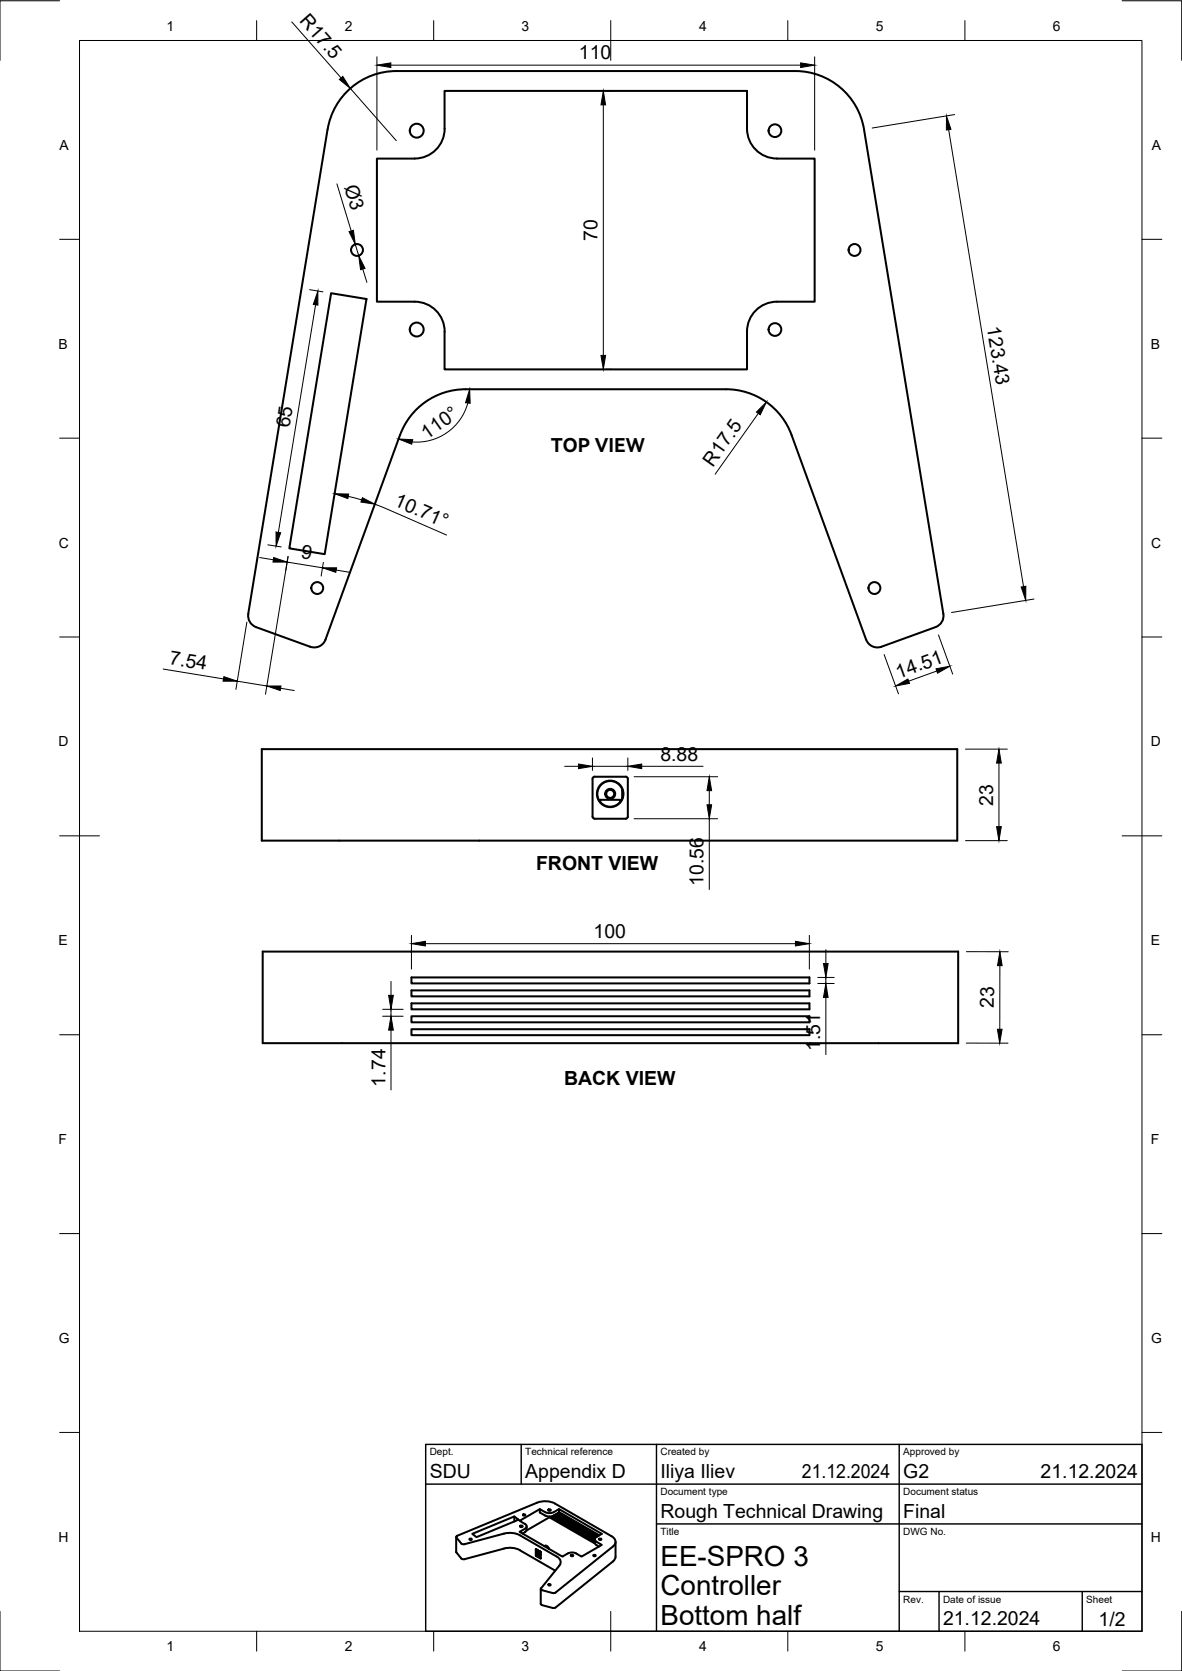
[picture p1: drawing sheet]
<svg xmlns="http://www.w3.org/2000/svg" width="297mm" height="420mm" viewBox="0 0 297 420" stroke-linecap="round" stroke-linejoin="round" font-family="sans-serif">
<!-- layer: Visible -->
<g fill="none" stroke="#000" stroke-width=".51">
<path d="M82.3 32.5l-19.9 121.9a2.99 2.99 0 0 0 1.9 3.3M82.3 32.5a17.5 17.5 0 0 1 17.3-14.6h100.3a17.5 17.5 0 0 1 17.2 14.6l20 121.9a2.98 2.98 0 0 1-2 3.3M104.2 39.9h-9.5v36h9.5a7.5 7.5 0 0 1 7.5 7.5M111.7 32.4v-9.5h76v9.5a7.5 7.5 0 0 0 7.5 7.5M111.7 32.4a7.5 7.5 0 0 1-7.5 7.5M195.2 39.9h9.5v36h-9.5M83.2 73.7l8.9 1.5-10.5 64.1-8.9-1.4zM195.2 75.9a7.5 7.5 0 0 0-7.5 7.5v9.5h-76v-9.5M64.3 157.7l13.7 4.9a2.99 2.99 0 0 0 3.8-1.8l18.7-51.4a17.5 17.5 0 0 1 16.5-11.5h65.5a17.5 17.5 0 0 1 16.4 11.5l18.8 51.4M235.1 157.7l-13.6 4.9M217.7 160.8a2.99 2.99 0 0 0 3.8 1.8M65.8 188.4h174.8v23h-174.8z"/>
<path d="M149.4 195.3h7.8M149.4 195.3l-.4 .2-.1 .3v9.5l.3 .5h.2M156.4 198.5v2.2M157.3 195.3l.2 .1 .3 .4v9.5l-.3 .5h-.2M149.4 205.9h7.8M150.8 201.7v-.6h5v.6M155.8 201.4h.2M66 239.3h174.8v23h-174.8zM103.4 258.8h100v1.5h-100zM103.4 245.8h100v1.5h-100zM103.4 249h100v1.5h-100zM103.4 255.5h100v1.5h-100z"/>
<path d="M103.4 252.3h100v1.5h-100zM135.7 379.5v.8l1.3 .8M137.8 379.6l.4-.1 .2 .2-.4 .2-.3-.2zM140.5 379.5v.8l-1.4 .8M114.6 386.5l.1 3.8 1.2 1.6M115.9 388.1l.8 .2 10.6-2.8h1.8l1.5 .5 9.3 5.4M115.9 388.1l-1.2-1.5 .2-.4 20.1-8.4 1.9-.3 1.4 .1 1.2 .5 14.1 8.1a1.46 1.46 0 0 1 1.1 1.2 1.46 1.46 0 0 1-.7 1.5l-14.4 11.5-.7 .1M118.1 386.9l.5 .1-.4 .2-.2-.2zM118.7 385.7l10.5-4.4 1.1 .8-10.6 4.4zM126.7 389.4l-10 2.6-.8-.1M126.7 389.4l1.8-.2 1.7 .3 9.3 5.4M129.2 381.3v1.3"/>
<path d="M130.8 383.6h.3l.3 .2-.5 .2-.2-.2zM131.5 380.8l.5 .1-.4 .2-.2-.2zM131.9 384.4l-1.3 .8 10.7 6.2a3.4 3.4 0 0 1 3.1-1l1.7 1 5.1-2.9-1.3-.8M131.9 384.4l.4-.5-.1-.5-1.6-1 5.1-2.9a3.5 3.5 0 0 0 3 .9l1.8-.9 10.7 6.2-1.3 .7M132.4 383.8v.8a1.31 1.31 0 0 1-1.1 1M134.6 389.6l.1 1.6 1.1 .7M134.6 389.5l1.3 .7-.1 1.7M134.9 389.6v1.4l1 .6M135.3 389.8a.67 .67 0 0 0-.1 .8 .67 .67 0 0 0 .7 .3l-.4-.1-.3-.4M135.3 390.6h.1M135.5 390l.1 .2M135.6 390.2l-.4 .2"/>
<path d="M135.6 390.2l-.3 .4M135.7 390.1v.2l.2 .1M135.8 390.1l.1 .3M135.9 399.5v3.8l.3 .3M136.2 399.8l2.7 .8M136.9 388.7l-.1 .1M136.9 388.7l.4 .1 .4 .5M137 381.1l1.3 .2 .8-.2M137 388.7h.1M137 388.7l.5 .1 .4 .5M137.8 389.4h.1M137.9 398.4l.5 .1-.4 .2-.2-.2z"/>
<path d="M137.9 389.3v.1M137.9 389.4h.1M138.1 381.3v.2l-5.8 3.3M138.1 381.5l11.4 6.6M138.8 381.6l10.7 6.2M139 381.2l10.5 6M139.1 381.6h-.3v-.3l10.7 6.2M139.2 381l10.3 6M139.4 380.9l10.1 5.8M139.7 380.8l10 5.8M139.9 391.3a1.46 1.46 0 0 1 .7 2.3M139.9 380.6l10 5.8"/>
<path d="M140.1 380.5l10 5.8M140.4 380.4l10 5.8M140.5 380.2l10.1 5.8M140.6 393.7l-4.7 5.7v.1l.3 .3M143.5 391l.6 .1-.4 .2-.3-.2zM149.2 391l.5 .1-.4 .2-.2-.2zM149.5 387.1v.8a1.38 1.38 0 0 0 1 1M149.9 386.4l-.4 .5 .1 .5 .3 .2M150.6 386.9l.6 .1-.5 .2-.2-.2zM154.7 391.4l-.2 .6-.5 .6-14.4 11.6M154.7 387.7v3.7M136.2 403.6l2.7 .7"/>
<path d="M139.6 404.2l-.7 .1"/>
<circle cx="104.7" cy="32.9" r="1.75"/>
<circle cx="194.7" cy="32.9" r="1.6"/>
<circle cx="89.7" cy="62.9" r="1.49"/>
<circle cx="214.7" cy="62.9" r="1.49"/>
<circle cx="104.7" cy="82.9" r="1.75"/>
<circle cx="194.7" cy="82.9" r="1.6"/>
<circle cx="79.7" cy="147.9" r="1.49"/>
<circle cx="219.7" cy="147.9" r="1.49"/>
<circle cx="153.3" cy="199.6" r="3.2"/>
<circle cx="153.3" cy="199.6" r="1.01"/>
<circle cx="153.3" cy="199.6" r="1.26"/>
<circle cx="153.3" cy="199.6" r="3.3"/>
</g>
<!-- layer: BORDER -->
<g fill="none" stroke="#000" stroke-width=".25">
<path d="M15 .2h-15v15M20 10.2h267v400h-267zM64.5 5.2v5M109 5.2v5M153.5 5.2v10M198 5.2v5M242.5 5.2v5M282 .2h15v15M15 60.2h5M287 60.2h5M15 110.2h5M287 110.2h5"/>
<path d="M15 160.2h5M287 160.2h5M15 210.2h10M282 210.2h10M15 260.2h5M287 260.2h5M15 310.2h5M287 310.2h5M15 360.2h5M287 360.2h5M0 405.2v15h15M64.5 410.2v5"/>
<path d="M109 410.2v5M153.5 405.2v10M198 410.2v5M242.5 410.2v5M297 405.2v15h-15"/>
</g>
<!-- layer: TITLEBLOCK -->
<path d="M107 363.2h180v47h-180zM107 373.2h180M131 363.2v10M165 363.2v47M226 363.2v47M165 383.2h122M226 400.2h61M236 400.2v10M272 400.2v10" fill="none" stroke="#000" stroke-width=".36"/>
<!-- layer: FD_Dimensions -->
<g fill="none" stroke="#000" stroke-width=".25">
<path d="M73.3 5.5l12.4 14.1M94.7 14.3v23.5M98.2 16.4h103M204.7 14.3v23.5M88 22.2l11.6 13.2M151.6 26.4v63M152.4 22.9h1.3M238.4 32.6l18.8 114.9M239.9 28.8l-20.7 3.4M84.7 46.2l3.6 11.9M77.8 72.8l3.4 .6M79.3 76.6l-9.3 57.3"/>
<path d="M89.3 61.4l.8 2.9M91.2 67.6l1 3.4M152.4 92.9h1.3M117.6 101.3a13.3 13.3 0 0 1-14 9.8M190.6 103.9l-10.9 15.4M67.3 137l3.4 .5M87.5 124.8l3.4 .9M94.2 126.8l18 7.7M62 156.4l-2.7 17M65.3 140.2l3.4 .6M71.8 143.4l.6-3.5-5.7 34.7M72.2 141.3l8.8 1.5"/>
<path d="M81.3 141.4l-.6 3.4M84.5 143.3l3.4 .6M235.8 159.6l3.6 9.9M259.8 150.6l-20.7 3.4M41 168.2l15.2 2.5M59.6 171.3l7.5 1.2M70.5 173.1l3.5 .5M222.2 164.6l3.6 9.9M235.4 168.7l-7.1 2.6M141.9 192.7h3.5M148.9 190.6v3.1M148.9 192.7h8.9"/>
<path d="M157.8 190.6v3.1M159.3 195.3h21M161.3 192.7h15.4M178.2 198.8v3.6M242.6 188.4h10.5M251 191.9v16M159.3 205.9h21M178.2 205.9v17.7M242.6 211.4h10.5M103.4 235.2v8.5M106.9 237.3h93M203.4 235.2v8.5"/>
<path d="M207.5 238.8v3.5M242.9 239.3h10.5M96.2 253.8h5.1M96.2 255.5h5.1M98.3 246.8v3.5M98.3 253.8v1.7M98.3 259v15.1M205.5 245.8h4.1M205.5 247.3h4.1M207.5 245.8v1.5M207.5 250.8v14.4M251.3 242.8l-.1 16"/>
<path d="M242.8 262.3h10.5"/>
</g>
<g fill="#000" stroke="#000" stroke-width=".25">
<path d="M85.3 20l.8-.8 1.9 3zM94.7 16.4l3.5-.6v1.2zM201.2 15.8l3.5 .6-3.5 .6zM151.6 22.9l.6 3.5h-1.2zM237.8 29.1l1.2 3.4-1.2 .2zM87.7 58.3l1.1-.4 .5 3.5zM79.9 73.2v3.5l-1.2-.2zM90.1 64.3l1.6 3.2-1.1 .3zM151 89.4h1.2l-.6 3.5zM100.2 110.4l3.5 .2-.2 1.1zM118 97.9l.2 3.5-1.2-.1zM192.6 101.1l-1.5 3.2-1-.7z"/>
<path d="M69.4 133.8l1.1 .2-1.1 3.3zM84.1 124.1l3.5 .1-.2 1.2zM91.1 125.1l3.1 1.7-3.5-.6zM68.8 140.2l3.4 1.1h-3.6zM81 142.8h3.6l-.2 1.1zM256.6 147.6l1.2-.2v3.6zM56.3 170.1l3.3 1.2h-3.5zM67.1 172.5h3.5l-.2 1.1zM225.1 172.5l3.1-1.8 .4 1.1zM235.2 168.2l3.5-.7-3.1 1.8zM145.4 192.1l3.5 .6-3.5 .6zM157.8 192.7l3.5-.6v1.2z"/>
<path d="M178.2 195.3l.6 3.5h-1.1zM251 188.4l.6 3.5h-1.2zM177.7 202.4h1.1l-.6 3.5zM250.4 207.9h1.2l-.6 3.5zM103.4 237.3l3.5-.6v1.1zM199.9 236.7l3.5 .6-3.5 .5zM97.7 250.3h1.1l-.5 3.5zM98.3 255.5l.5 3.5h-1.1zM206.9 242.3h1.2l-.6 3.5zM207.5 247.3l.6 3.5h-1.2zM250.7 258.8h1.1l-.6 3.5zM251.3 239.3l.5 3.5h-1.1z"/>
</g>
<g font-size="7">
<text x="166" y="393.7">EE-SPRO 3</text>
<text x="166" y="401.2">Controller</text>
<text x="166" y="408.7">Bottom half</text>
</g>
<g font-size="4.9">
<text x="75.1" y="5.3" transform="rotate(49 75.1 5.3)">R17.5</text>
<text x="145.5" y="14.9">110</text>
<text x="86.5" y="46.9" transform="rotate(73 86.5 46.9)">Ø3</text>
<text x="150.2" y="60.6" transform="rotate(-90 150.2 60.6)">70</text>
<text x="248" y="82.3" transform="rotate(81 248 82.3)">123.43</text>
<text x="72.7" y="107.7" transform="rotate(-81 72.7 107.7)">65</text>
<text x="107.3" y="110.5" transform="rotate(-35 107.3 110.5)">110°</text>
<text x="179.1" y="117.6" transform="rotate(-55 179.1 117.6)">R17.5</text>
<text x="98.8" y="127.1" transform="rotate(24 98.8 127.1)">10.71°</text>
<text x="75.5" y="140.4" transform="rotate(9 75.5 140.4)">9</text>
<text x="42.4" y="167" transform="rotate(9 42.4 167)">7.54</text>
<text x="225.8" y="170.7" transform="rotate(-20 225.8 170.7)">14.51</text>
<text x="166" y="191.2">8.88</text>
<text x="249.6" y="202.5" transform="rotate(-90 249.6 202.5)">23</text>
<text x="134.7" y="218.8">FRONT VIEW</text>
<text x="176.8" y="222.8" transform="rotate(-90 176.8 222.8)">10.56</text>
<text x="149.2" y="235.8">100</text>
<text x="249.8" y="253.5" transform="rotate(-90 249.8 253.5)">23</text>
<text x="206.1" y="264.3" transform="rotate(-90 206.1 264.3)">1.51</text>
<text x="96.9" y="273.2" transform="rotate(-90 96.9 273.2)">1.74</text>
<text x="141.8" y="272.8">BACK VIEW</text>
<text x="108" y="371.7">SDU</text>
<text x="132" y="371.7">Appendix D</text>
<text x="166" y="371.7">Iliya Iliev</text>
<text x="201.5" y="371.7">21.12.2024</text>
<text x="227" y="371.7">G2</text>
<text x="261.5" y="371.7">21.12.2024</text>
<text x="166" y="381.7">Rough Technical Drawing</text>
<text x="227" y="381.7">Final</text>
<text x="237" y="408.7">21.12.2024</text>
<text x="276.1" y="408.8">1/2</text>
</g>
<text font-size="4.8" x="138.5" y="113.6">TOP VIEW</text>
<g font-size="3.5">
<text x="41.9" y="7.7">1</text>
<text x="86.6" y="7.7">2</text>
<text x="131.1" y="7.7">3</text>
<text x="175.7" y="7.7">4</text>
<text x="220.1" y="7.7">5</text>
<text x="264.6" y="7.7">6</text>
<text x="15" y="37.7">A</text>
<text x="289.5" y="37.7">A</text>
<text x="14.7" y="87.7">B</text>
<text x="289.2" y="87.7">B</text>
<text x="14.8" y="137.7">C</text>
<text x="289.3" y="137.7">C</text>
<text x="14.7" y="187.7">D</text>
<text x="289.2" y="187.7">D</text>
<text x="14.7" y="237.7">E</text>
<text x="289.2" y="237.7">E</text>
<text x="14.7" y="287.7">F</text>
<text x="289.2" y="287.7">F</text>
<text x="14.8" y="337.7">G</text>
<text x="289.3" y="337.7">G</text>
<text x="14.7" y="387.7">H</text>
<text x="289.2" y="387.7">H</text>
<text x="41.9" y="415.2">1</text>
<text x="86.6" y="415.2">2</text>
<text x="131.1" y="415.2">3</text>
<text x="175.7" y="415.2">4</text>
<text x="220.1" y="415.2">5</text>
<text x="264.6" y="415.2">6</text>
</g>
<g font-size="2.5">
<text x="108" y="366">Dept.</text>
<text x="132" y="366">Technical reference</text>
<text x="166" y="366">Created by</text>
<text x="227" y="366">Approved by</text>
<text x="166" y="376">Document type</text>
<text x="227" y="376">Document status</text>
<text x="166" y="386">Title</text>
<text x="227" y="386">DWG No.</text>
<text x="227" y="403">Rev.</text>
<text x="237" y="403">Date of issue</text>
<text x="273" y="403">Sheet</text>
</g>
</svg>
